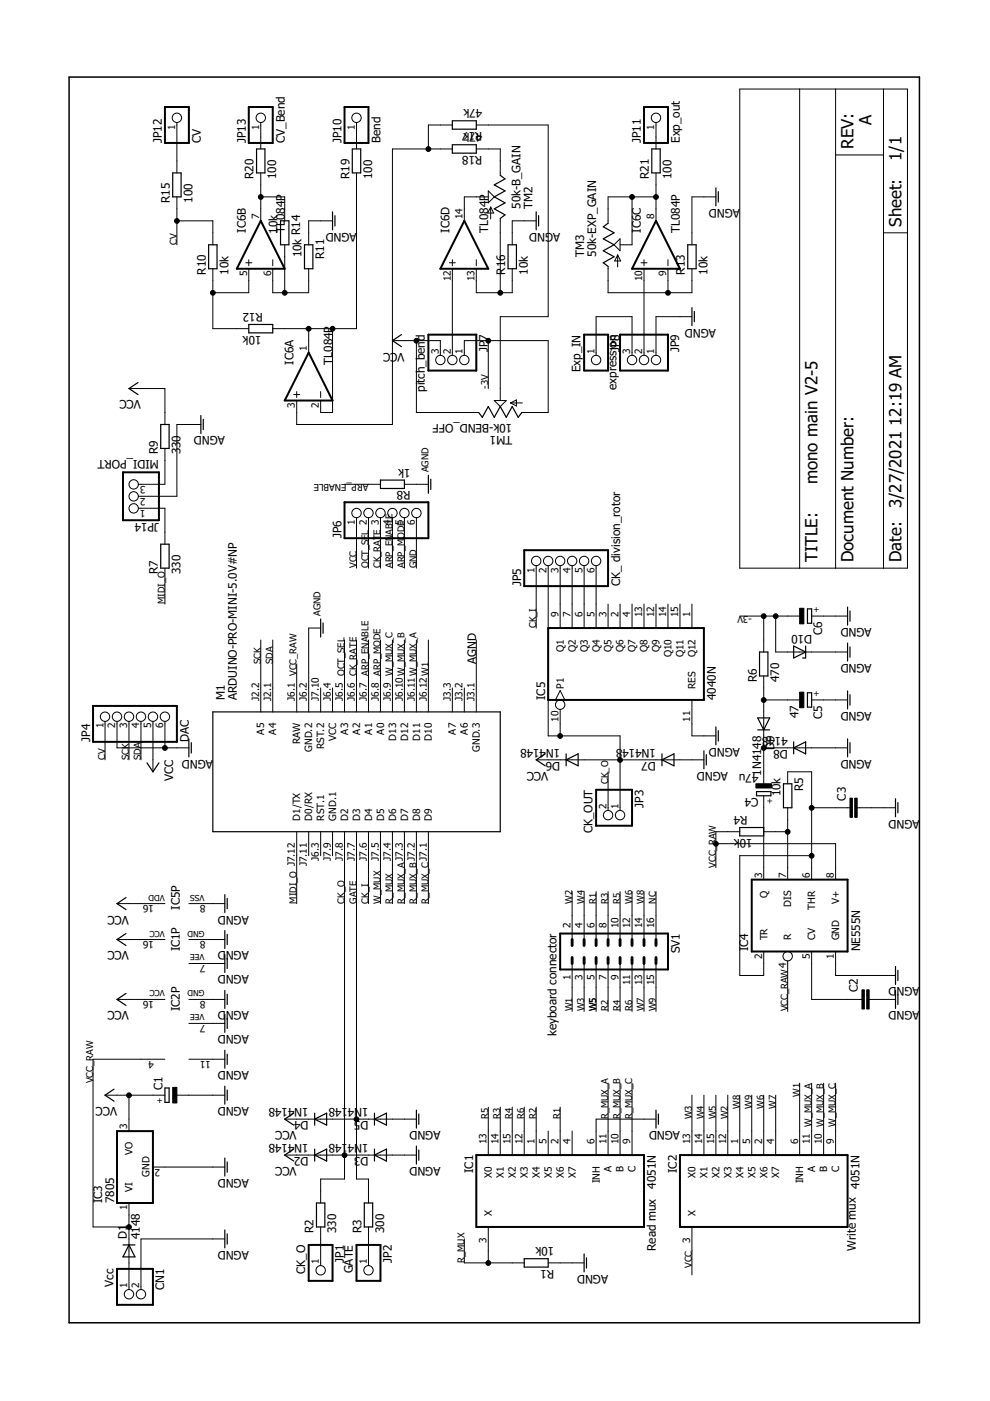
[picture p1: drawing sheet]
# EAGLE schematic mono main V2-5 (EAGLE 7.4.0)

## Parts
C1  CPOL-EUE5-8.5  [E5-8,5]
C2  C-EU050-030X075  [C050-030X075]
C3  C-EU050-030X075  [C050-030X075]
C4  47u  CPOL-EUE5-8.5  [E5-8,5]
C5  47  CPOL-EUE5-8.5  [E5-8,5]
C6  CPOL-EUE5-8.5  [E5-8,5]
CN1  Vcc  JST_2PIN-THM  [JST-PH-2-THM]
D1  4148  DIODE-D-2.5  [D-2.5]
D2  1N4148  DIODE-D-2.5  [D-2.5]
D3  1N4148  DIODE-D-2.5  [D-2.5]
D4  1N4148  1N4148DO35-7  [DO35-7]
D5  1N4148  1N4148DO35-7  [DO35-7]
D6  1N4148  DIODE-D-2.5  [D-2.5]
D7  1N4148  DIODE-D-2.5  [D-2.5]
D8  4148  DIODE-D-2.5  [D-2.5]
D9  1N4148  DIODE-D-2.5  [D-2.5]
D10  ZENER-DIODEZD-7.5  [ZDIO-7.5]
IC1  4051N  [DIL16]
IC2  4051N  [DIL16]
IC3  7805  7805TV  [TO220V]
IC4  NE555N  [DIL08-ROUND]
IC5  4040N  [DIL16]
IC6  TL084P  [DIL14]
JP1  CK_O  PINHD-1X1  [1X01]
JP2  GATE  PINHD-1X1  [1X01]
JP3  CK_OUT  PINHD-1X2  [1X02]
JP4  DAC  PINHD-1X6  [1X06]
JP5  CK_ division_rotor  PINHD-1X6  [1X06]
JP6  PINHD-1X6  [1X06]
JP7  pitch_bend  PINHD-1X3  [1X03]
JP8  Exp_IN  PINHD-1X1  [1X01]
JP9  expression  PINHD-1X3  [1X03]
JP10  Bend  PINHD-1X1  [1X01]
JP11  Exp_out  PINHD-1X1  [1X01]
JP12  CV  PINHD-1X1  [1X01]
JP13  CV_Bend  PINHD-1X1  [1X01]
JP14  MIDI_PORT  PINHD-1X3  [1X03]
M1  ARDUINO-PRO-MINI-5.0V#NP  [ARDUINO-PRO-MINI#NP]
R1  10k  R-EU_0204/7  [0204/7]
R2  330  R-EU_0204/2V  [0204V]
R3  300  R-EU_0204/2V  [0204V]
R4  10k  R-EU_0204/2V  [0204V]
R5  10k  R-EU_0204/2V  [0204V]
R6  470  R-EU_0204/2V  [0204V]
R7  330  R-EU_0204/2V  [0204V]
R8  1k  R-EU_0204/7  [0204/7]
R9  330  R-EU_0204/2V  [0204V]
R10  10k  R-EU_0204/2V  [0204V]
R11  10k  R-EU_0204/2V  [0204V]
R12  10k  R0204/7  [0204/7]
R13  10k  R-EU_0204/2V  [0204V]
R14  10k  R-EU_0204/2V  [0204V]
R15  100  R-EU_0204/2V  [0204V]
R16  10k  R-EU_0204/2V  [0204V]
R17  47k  R-EU_0204/2V  [0204V]
R18  47k  R-EU_0204/7  [0204/7]
R19  100  R-EU_0204/2V  [0204V]
R20  100  R-EU_0204/2V  [0204V]
R21  100  R-EU_0204/2V  [0204V]
SV1  keyboard connector  MA08-2  [MA08-2]
TM1  10k-BEND_OFF  TRIM  [6MM]
TM2  50k-B_GAIN  TRIM  [6MM]
TM3  50k-EXP_GAIN  TRIM  [6MM]

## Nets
-3V: C6.- D10.A JP7.1 R6.2 TM1.A
AGND: C1.- C2.2 C3.2 C5.+ C6.+ CN1.2 D3.A D5.A D7.A D8.A D10.C IC1.6(INH) IC1.7(VEE) IC1.8(GND) IC2.7(VEE) IC2.8(GND) IC3.2(GND) IC4.1(GND) IC5.8(VSS) IC5.11(RES) IC6.11(P:V-) JP4.2 JP4.6 JP9.1 JP14.2 M1.J3.1(GND.3) M1.J6.2(GND.2) R1.1 R8.1 R11.1 R13.2 R16.2
ARP_ENABLE: JP6.4 M1.J6.7(A1) R8.2
ARP_MODE: JP6.5 M1.J6.8(A0)
CK_I: JP5.1 M1.J7.6(D4)
CK_O: D2.A D3.C JP3.2 M1.J7.8(D2) R2.2
CK_RATE: JP6.3 M1.J6.6(A2)
CV: JP4.1 R10.2 R15.1
GATE: D4.A D5.C M1.J7.7(D3) R3.2
GND: JP6.6
MIDI_O: M1.J7.12(D1/TX) R7.1
N$1: IC6.14(D:OUT) TM2.S
N$2: R17.1 TM1.S
N$3: R18.1 TM2.E
N$4: IC6.3(A:+IN) R17.2 R18.2
N$5: IC6.1(A:OUT) IC6.2(A:-IN) R12.2 R19.1
N$6: JP10.1 R19.2
N$7: JP13.1 R20.2
N$8: JP11.1 R21.2
N$15: JP12.1 R15.2
N$16: JP1.1 R2.1
N$22: IC5.9(Q1) JP5.3
N$23: IC5.7(Q2) JP5.4
N$24: IC5.6(Q3) JP5.5
N$25: IC5.5(Q4) JP5.6
N$26: D6.A D7.C IC5.10(P1) JP3.1 JP5.2
N$28: JP2.1 R3.1
N$30: JP14.1 R7.2
N$31: JP14.3 R9.1
N$33: IC6.9(C:-IN) R13.1 TM3.A
N$40: IC4.7(DIS) R4.2 R5.2
N$41: C3.1 IC4.2(TR) IC4.6(THR) R5.1
N$42: C2.1 IC4.5(CV)
N$44: C4.+ IC4.3(Q)
N$45: C4.- D8.C D9.C
N$46: C5.- D9.A R6.1
N$48: IC6.12(D:+IN) JP7.2
N$49: IC6.13(D:-IN) R16.1 TM2.A
N$51: IC6.10(C:+IN) JP9.2
N$52: IC6.8(C:OUT) R21.1 TM3.E TM3.S
N$53: CN1.1 D1.A
N$55: IC6.6(B:-IN) R11.2 R14.2
N$56: IC6.7(B:OUT) R14.1 R20.1
N$60: IC6.5(B:+IN) R10.1 R12.1
N$61: JP8.1 JP9.3
NC: SV1.16
OCT_SEL: JP6.2 M1.J6.5(A3)
R1: IC1.2(X6) SV1.6
R2: IC1.1(X4) SV1.7
R3: IC1.14(X1) SV1.8
R4: IC1.15(X2) SV1.9
R5: IC1.13(X0) SV1.10
R6: IC1.12(X3) SV1.11
R_MUX: IC1.3(X) M1.J7.4(D6) R1.2
R_MUX_A: IC1.11(A) M1.J7.3(D7)
R_MUX_B: IC1.10(B) M1.J7.2(D8)
R_MUX_C: IC1.9(C) M1.J7.1(D9)
SCK: JP4.3 M1.J2.2(A5)
SDA: JP4.4 M1.J2.1(A4)
VCC: C1.+ D2.C D4.C D6.C IC1.16(VCC) IC2.3(X) IC3.3(VO) IC5.16(VDD) JP4.5 JP6.1 JP7.3 R9.2 TM1.E
VCC_RAW: D1.C IC3.1(VI) IC4.4(R) IC4.8(V+) IC6.4(P:V+) M1.J6.1(RAW) R4.1
W1: IC2.6(INH) M1.J6.12(D10) SV1.1
W2: IC2.12(X3) SV1.2
W3: IC2.13(X0) SV1.3
W4: IC2.14(X1) SV1.4
W5: IC2.15(X2) SV1.5
W6: IC2.2(X6) SV1.12
W7: IC2.4(X7) SV1.13
W8: IC2.1(X4) SV1.14
W9: IC2.5(X5) SV1.15
W_MUX: M1.J7.5(D5)
W_MUX_A: IC2.11(A) M1.J6.11(D11)
W_MUX_B: IC2.10(B) M1.J6.10(D12)
W_MUX_C: IC2.9(C) M1.J6.9(D13)
Unconnected: IC1.4(X7) IC1.5(X5) IC5.1(Q12) IC5.2(Q6) IC5.3(Q5) IC5.4(Q7) IC5.12(Q9) IC5.13(Q8) IC5.14(Q10) IC5.15(Q11) M1.J3.2(A6) M1.J3.3(A7) M1.J6.3(RST.1) M1.J7.10(RST.2) M1.J7.11(D0/RX)

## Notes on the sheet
- Read mux
- Write mux
- A

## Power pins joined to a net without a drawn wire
GND.1: M1.J7.9(GND.1)
VCC: IC2.16(VCC) M1.J6.4(VCC)

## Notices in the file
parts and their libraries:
diy-modules: Released under the Creative Commons Attribution 4.0 International License: http://creativecommons.org/licenses/by/4.0
